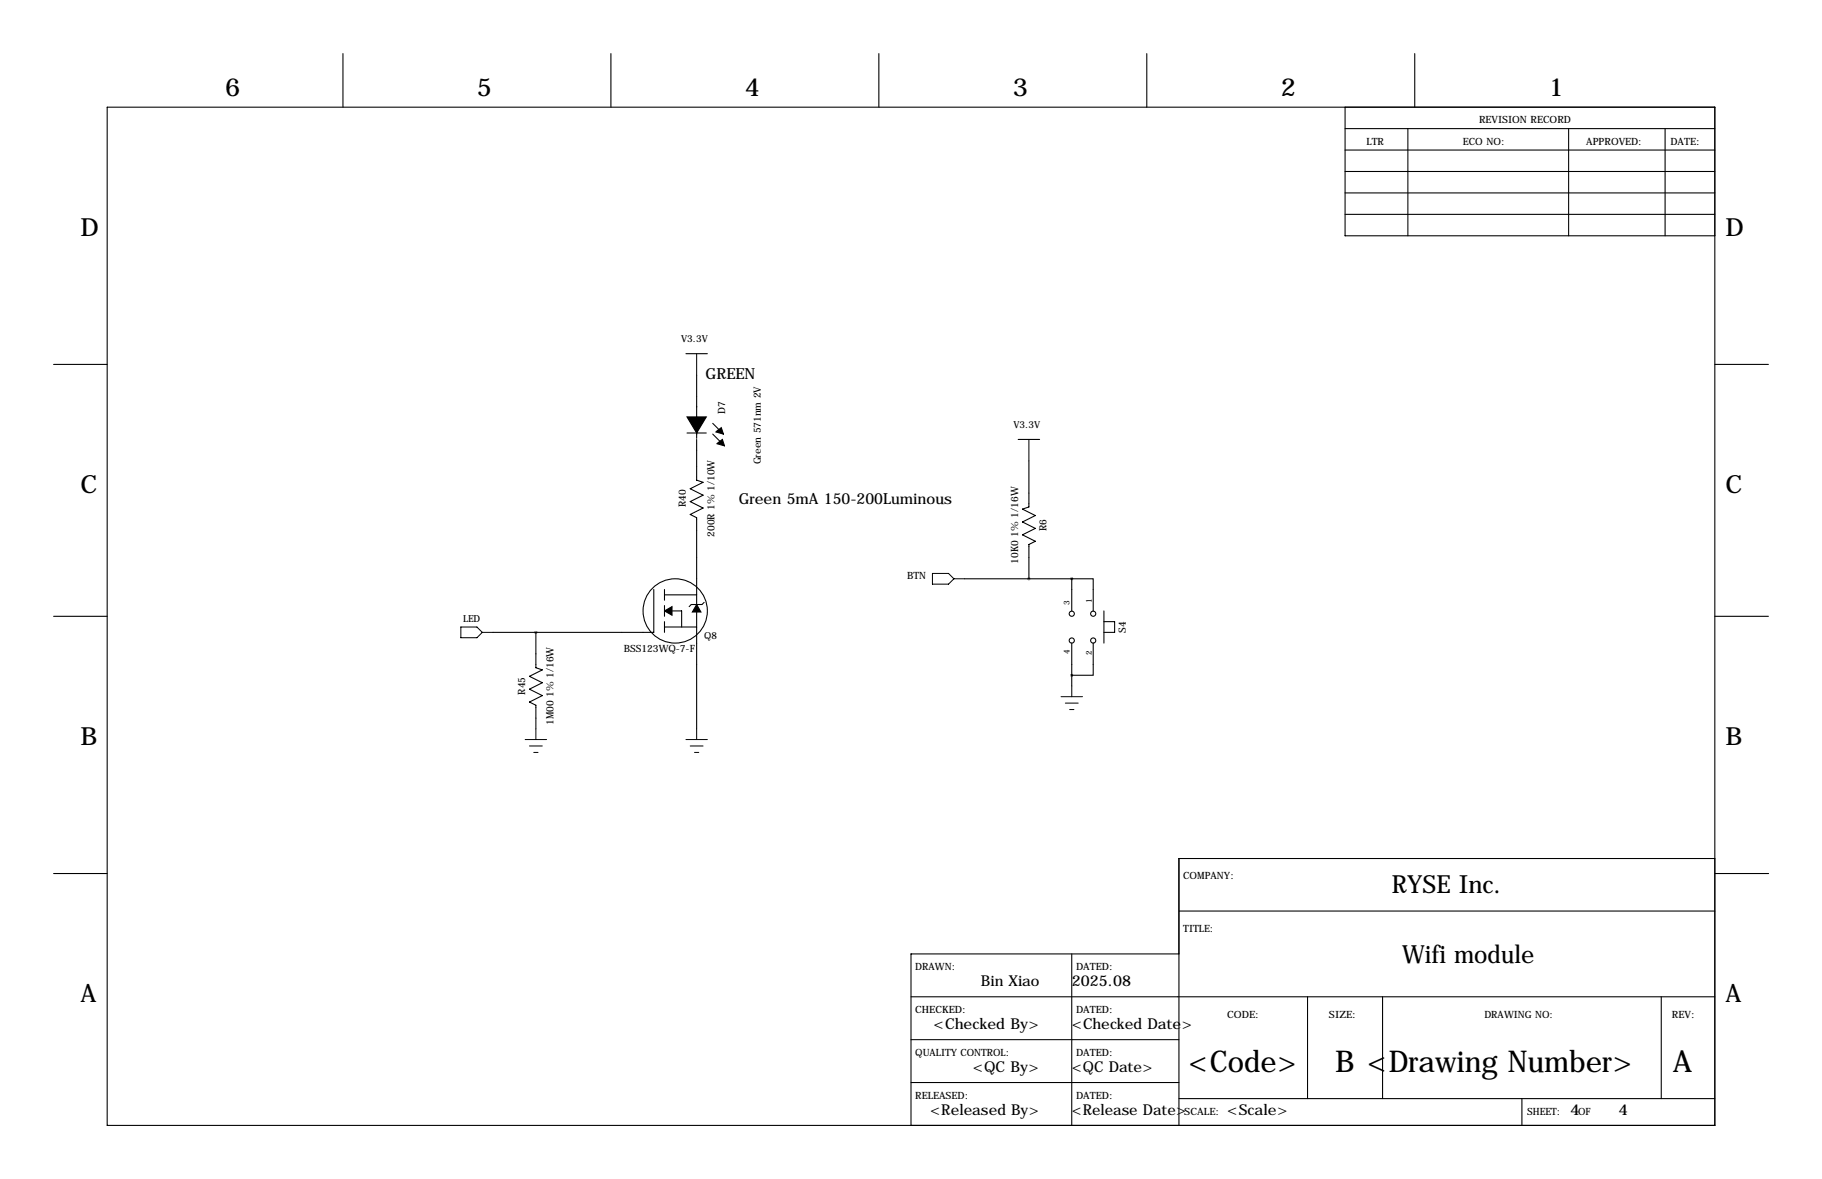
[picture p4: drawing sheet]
<svg xmlns="http://www.w3.org/2000/svg" width="432mm" height="279mm" viewBox="0 0 432 279" stroke-linecap="round" stroke-linejoin="round" font-family="sans-serif">
<g fill="none" stroke="#000" stroke-width=".25">
<path d="M81.3 12.7v12.7M144.8 12.7v12.7M208.3 12.7v12.7M271.8 12.7v12.7M335.3 12.7v12.7M25.4 25.4h381v241.3h-381zM318.8 30.5h87.6M318.8 35.6h87.6M318.8 25.4v30.5h87.6M333.7 30.5v25.4M371.8 30.5v25.4M394.6 30.5v25.4"/>
<path d="M318.8 45.7h87.6M318.8 50.8h87.6M318.8 40.6h87.6M12.7 86.4h12.7M162.6 83.8h5M165.1 88.9v15M406.4 86.4h12.7M162.8 102.6h4.6M165.1 104.1v9.7l1.5 .5-3 1.5 3 1.5-3 1.6 3 1.5-3 1.5 1.5 .8v50M168.9 100.3l2.5 2.6M168.9 102.9l2.5 2.5M241.3 104.1h5.1"/>
<path d="M243.8 109.2v10.9l-1.5 .6 3.1 1.5-3.1 1.5 3.1 1.5-3.1 1.5 3.1 1.6-1.6 .7v8.2M154.9 139.7v10.2h-38.1M157.5 139.7v2.5M228.6 137.2h25.4M254 137.2h5.1v7.6M254 137.2v7.6M12.7 146h12.7M127 149.9v8.3l1.5 .6-3 1.5 3 1.5-3 1.5 3 1.5-3 1.6 1.5 .7v5.6M157.5 143.5v2.5M157.5 147.3v2.6M157.5 148.6h7.6M157.5 141h7.6"/>
<path d="M159.3 144.8h2.2v3.8M166.9 142.7l-.5 .6h-2.6l-.5 .5M254 152.4v10.2M259.1 152.4v7.6h-5.1M261.6 147.3h2.6v2.6h-2.6M261.6 144.8v7.6M406.4 146h12.7M12.7 207h12.7M279.4 215.9h127M406.4 203.5h-127v63.2M406.5 207h12.7M215.9 236.2h190.5"/>
<path d="M254 226.1v40.6M279.4 226.1h-63.5v40.6M309.9 236.2v24.1M327.7 236.2v24.1M393.7 236.2v24.1M215.9 246.4h63.5M215.9 256.5h63.5M279.4 260.3h127M360.7 260.3v6.4"/>
<circle cx="160" cy="144.8" r="7.6"/>
<circle cx="254" cy="151.8" r=".61"/>
<circle cx="254" cy="145.4" r=".61"/>
<circle cx="259.1" cy="145.4" r=".61"/>
<circle cx="259.1" cy="151.8" r=".61"/>
</g>
<path d="M162.8 98.8h2.3v3.8zM165.1 98.8h2.3l-2.3 3.8zM169.7 102.4l1.2-1.1 .5 1.6zM170.2 104.9l1-.8 .5 1.6-1.8-.5zM157.5 144.8l1.8-1v2zM165.1 143.3l1 1.7h-2z" fill="#000" stroke="#000" stroke-width=".25"/>
<g fill="none" stroke="#000" stroke-width=".24">
<path d="M165.1 83.8v5.1M243.8 104.1v5.1M221 135.9h3.8l1.3 1.3-1.3 1.2h-3.8zM226.1 137.2h2.5M109.2 148.6h3.8l1.3 1.3-1.3 1.2h-3.8zM114.3 149.9h2.5M124.5 175.3h5M125.5 176.8h3M126.5 178.3h1M127 172.7v2.6M162.6 175.3h5M163.6 176.8h3"/>
<path d="M164.6 178.3h1M165.1 172.7v2.6M251.5 165.1h5M252.5 166.6h3M253.5 168.1h1M254 162.6v2.5"/>
</g>
<path d="M243.8 137.2a.05 .05 0 0 0 .1 0 .05 .05 0 0 0-.1 0z" fill="#000" stroke="#000" stroke-width=".63"/>
<g font-size="7.1">
<text x="281.7" y="254">&lt;Code&gt;</text>
<text x="316.5" y="254">B &lt;Drawing Number&gt;</text>
<text x="396.5" y="254">A</text>
</g>
<g font-size="5.9">
<text x="53.3" y="22.9">6</text>
<text x="113" y="22.9">5</text>
<text x="176.5" y="22.9">4</text>
<text x="240" y="22.9">3</text>
<text x="303.5" y="22.9">2</text>
<text x="367" y="22.9">1</text>
<text x="19" y="55.9">D</text>
<text x="408.9" y="55.9">D</text>
<text x="19" y="116.8">C</text>
<text x="408.9" y="116.8">C</text>
<text x="19" y="176.5">B</text>
<text x="408.9" y="176.5">B</text>
<text x="329.8" y="211.6">RYSE Inc.</text>
<text x="332.3" y="228.1">Wifi module</text>
<text x="19" y="237.5">A</text>
<text x="408.9" y="237.5">A</text>
</g>
<g font-size="3.6">
<text x="167.2" y="89.8">GREEN</text>
<text x="175.1" y="119.5">Green 5mA 150-200Luminous</text>
<text x="232.5" y="233.7">Bin Xiao</text>
<text x="254" y="233.7">2025.08</text>
<text x="221.2" y="243.8">&lt;Checked By&gt;</text>
<text x="254" y="243.8">&lt;Checked Date&gt;</text>
<text x="230.5" y="254">&lt;QC By&gt;</text>
<text x="254" y="254">&lt;QC Date&gt;</text>
<text x="220.4" y="264.1">&lt;Released By&gt;</text>
<text x="254" y="264.1">&lt;Release Date&gt;</text>
<text x="290.8" y="264.1">&lt;Scale&gt;</text>
<text x="372.1" y="264.1">4</text>
<text x="383.5" y="264.1">4</text>
</g>
<g font-size="2.4">
<text x="350.5" y="29.2">REVISION RECORD</text>
<text x="323.8" y="34.3">LTR</text>
<text x="346.7" y="34.3">ECO NO:</text>
<text x="375.9" y="34.3">APPROVED:</text>
<text x="395.9" y="34.3">DATE:</text>
<text x="171.8" y="98" transform="rotate(-90 171.8 98)">D7</text>
<text x="180.3" y="110.1" transform="rotate(-90 180.3 110.1)">Green 571nm 2V</text>
<text x="162.6" y="120.2" transform="rotate(-90 162.6 120.2)">R40</text>
<text x="248" y="125.9" transform="rotate(-90 248 125.9)">R6</text>
<text x="169.3" y="127.2" transform="rotate(-90 169.3 127.2)">200R 1% 1/10W</text>
<text x="215" y="137.2">BTN</text>
<text x="241.3" y="133.6" transform="rotate(-90 241.3 133.6)">10K0 1% 1/16W</text>
<text x="266.8" y="149.9" transform="rotate(-90 266.8 149.9)">S4</text>
<text x="147.8" y="154.6">BSS123WQ-7-F</text>
<text x="124.5" y="164.6" transform="rotate(-90 124.5 164.6)">R45</text>
<text x="131.2" y="171.8" transform="rotate(-90 131.2 171.8)">1M00 1% 1/16W</text>
<text x="280.4" y="208.3">COMPANY:</text>
<text x="280.4" y="221">TITLE:</text>
<text x="216.9" y="229.9">DRAWN:</text>
<text x="255" y="229.9">DATED:</text>
<text x="216.9" y="240">CHECKED:</text>
<text x="255" y="240">DATED:</text>
<text x="290.8" y="241.3">CODE:</text>
<text x="315" y="241.3">SIZE:</text>
<text x="351.8" y="241.3">DRAWING NO:</text>
<text x="396.2" y="241.3">REV:</text>
<text x="216.9" y="250.2">QUALITY CONTROL:</text>
<text x="255" y="250.2">DATED:</text>
<text x="216.9" y="260.3">RELEASED:</text>
<text x="255" y="260.3">DATED:</text>
<text x="280.7" y="264.2">SCALE:</text>
<text x="361.9" y="264.2">SHEET:</text>
<text x="374" y="264.2">OF</text>
</g>
<g font-size="2.3">
<text x="161.4" y="81">V3.3V</text>
<text x="240.2" y="101.3">V3.3V</text>
<text x="109.7" y="147.3">LED</text>
<text x="166.9" y="151.4">Q8</text>
</g>
<g font-size="1.9">
<text x="253.5" y="143.3" transform="rotate(-90 253.5 143.3)">3</text>
<text x="258.7" y="143" transform="rotate(-90 258.7 143)">1</text>
<text x="253.5" y="155" transform="rotate(-90 253.5 155)">4</text>
<text x="258.7" y="155.2" transform="rotate(-90 258.7 155.2)">2</text>
</g>
</svg>
